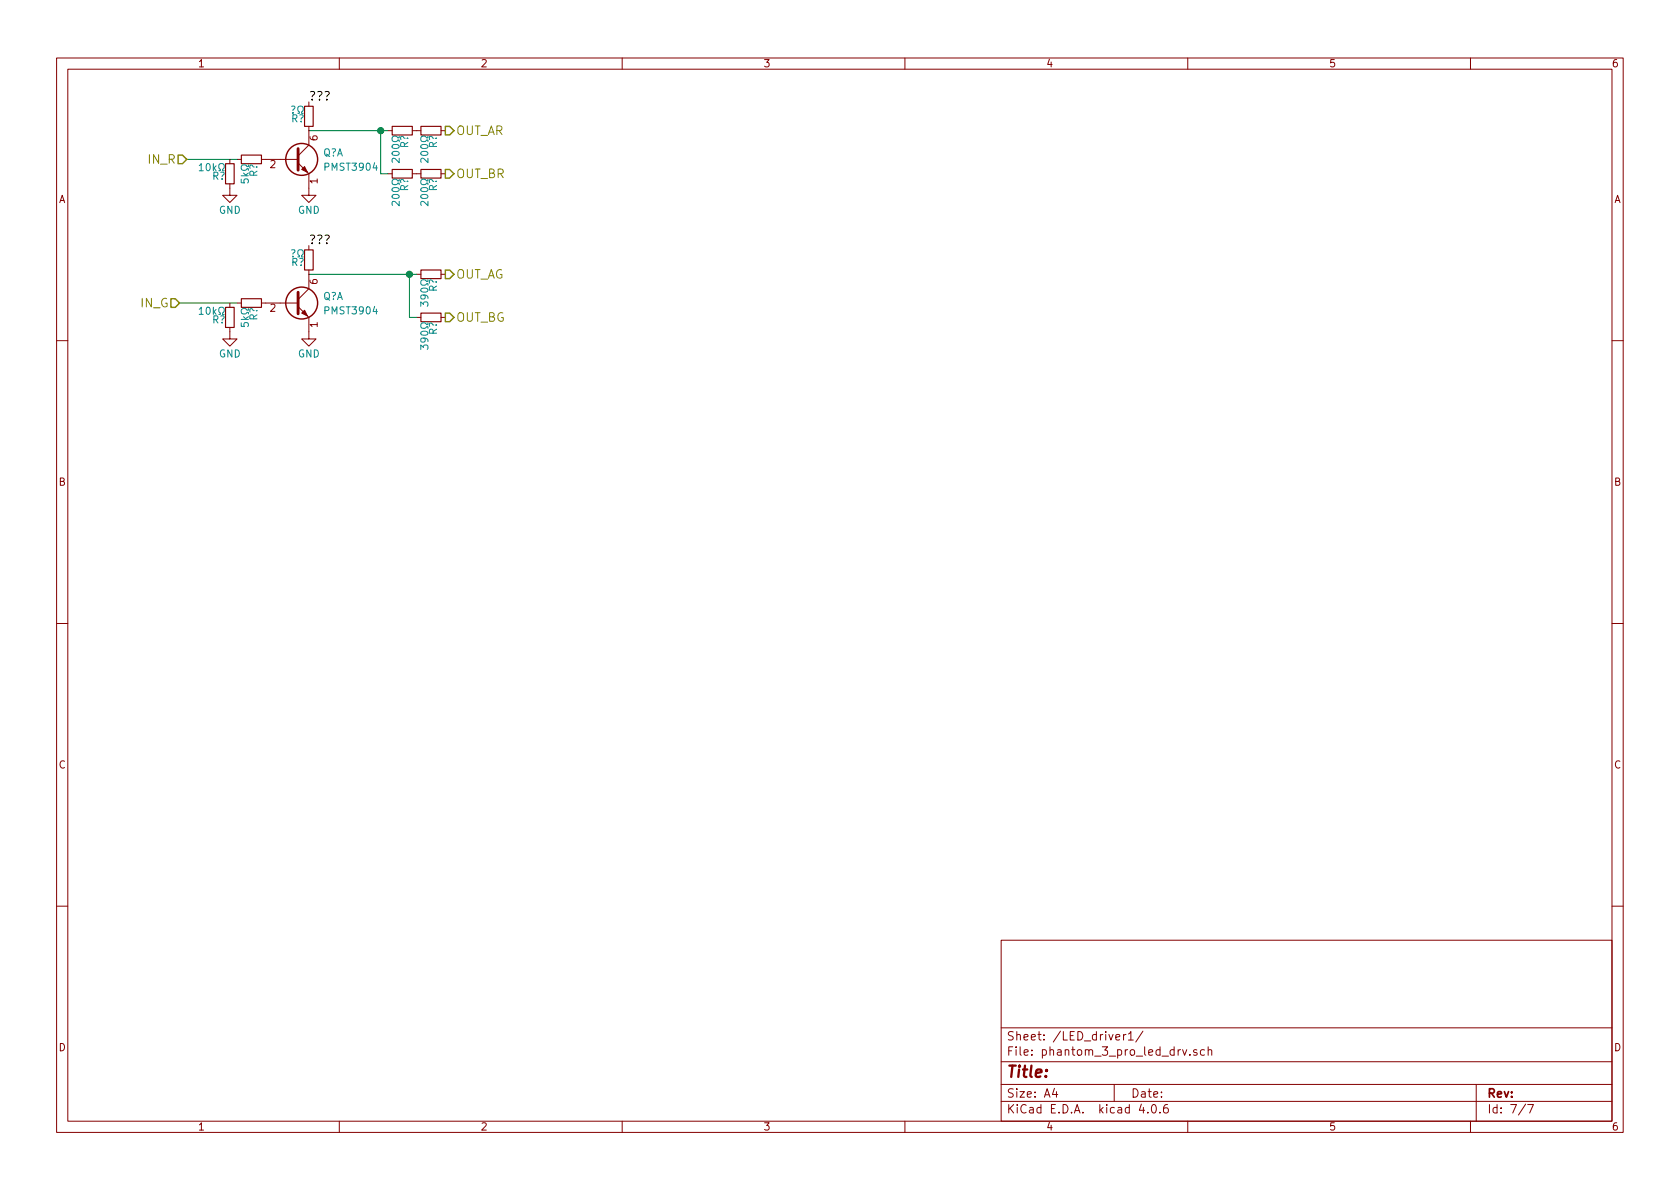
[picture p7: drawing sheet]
<svg xmlns="http://www.w3.org/2000/svg" width="297mm" height="210mm" viewBox="0 0 297 210" stroke-linecap="round" stroke-linejoin="round" font-family="sans-serif">
<g fill="none" stroke="#840000" stroke-width=".18">
<path d="M10 10.3h277v189.9h-277zM12 12.2h273v186.1h-273zM54.6 18v.8M60 10.3v1.9M110 10.3v1.9M160 10.3v1.9M210 10.3v1.9M260 10.3v1.9M40.6 32.5v2h-1.2l1.2 1.3 1.3-1.3h-1.3M40.6 28.2v.8M41.9 28.2h.8M46.2 28.2h6.5"/>
<path d="M52.7 28.8l1.9 1.9v3.8h-1.3l1.3 1.3 1.3-1.3h-1.3M54.6 22.3v3.3l-1.9 2M68.6 23.1h.7M68.6 30.7h.7M72.9 23.1h1.5M72.9 30.7h1.5M78 23.1h.7M78 30.7h.7M40.6 57.9v2h-1.2l1.2 1.3 1.3-1.3h-1.3M40.6 53.6v.8M41.9 53.6h.8M46.2 53.6h6.5"/>
<path d="M52.7 54.2l1.9 1.9v3.8h-1.3l1.3 1.3 1.3-1.3h-1.3M54.6 43.4v.8M54.6 47.7v3.3l-1.9 2M73.7 48.5h.7M73.7 56.1h.7M78 48.5h.7M78 56.1h.7M10 60.2h2M285 60.2h2M10 110.3h2M285 110.3h2M10 160.2h2"/>
<path d="M177 166.3h108v32h-108zM285 160.2h2M60 198.3v1.9M110 198.3v1.9M160 198.3v1.9M177 194.8h108M177 191.8h108M177 187.8h108M177 181.8h108M186.4 192.5l-.3 1h.9M186.8 193v1M197 191.8v3"/>
<path d="M198.7 182.9v1M199.1 182.9l-.4 .3M199.5 182.8l.4-.4v1.5M199.5 183.9h.9M201.8 195.2l-.4 1.1h1M202.1 182.3l-1.3 2M202.9 196.7v.1M203.8 195.4l.1-.1a.81 .81 0 0 1 .6 .6 .81 .81 0 0 1-.3 .8l-.1 .1a.8 .8 0 0 1-.6-.6 .8 .8 0 0 1 .3-.8zM205.1 196.7v.1M206.4 195.3a.59 .59 0 0 0-.7 .7l.1 .7 .2 .1 .5-.1 .1-.5-.2-.2-.4-.1-.3 .3M209.1 185.6l.3 1 .4-1M210 198.3v1.9"/>
<path d="M210.4 186.5v.1M211.6 185.7a.37 .37 0 0 0-.6 .1l.1 .2 .5 .2 .1 .1-.2 .3-.5-.1M213 185.7l-.5-.1-.3 .3 .1 .6 .2 .1 .5-.1M213.6 185.7l.2-.1 .4 .1v.9M213.6 185.1v1.5M260 198.3v1.9M261 191.8v6.5M269.7 195.2l-1.2 2M270.1 195.3h1l-.6 1.5"/>
</g>
<path d="M53.8 18.8h1.6v3.5h-1.6zM39.9 29h1.5v3.5h-1.5zM42.7 27.4h3.5v1.6h-3.5zM69.3 22.3h3.6v1.6h-3.6zM69.3 30h3.6v1.5h-3.6zM74.4 22.3h3.6v1.6h-3.6zM74.4 30h3.6v1.5h-3.6zM39.9 54.4h1.5v3.5h-1.5zM42.7 52.8h3.5v1.6h-3.5zM53.8 44.2h1.6v3.5h-1.6zM74.4 47.7h3.6v1.6h-3.6zM74.4 55.4h3.6v1.5h-3.6z" fill="none" stroke="#840000" stroke-width=".2"/>
<g fill="none" stroke="#008484" stroke-width=".18">
<path d="M35.2 29.3l.4-.4v1.3M35.2 30.2h.7M38.7 30.2h.3v-.3a.54 .54 0 0 1-.3-.7 .54 .54 0 0 1 .7-.2 .57 .57 0 0 1-.1 .9v.3h.3M42.6 31.7v.6l.6 .1-.1-.2 .1-.5h.6l.1 .2-.1 .5M43.9 29.2v.3h-.2a.54 .54 0 0 0-.9-.3 .54 .54 0 0 0 0 .9h.5l.4-.3h.2v.3M52.7 20h.2v-.2a.54 .54 0 0 1-.2-.7 .54 .54 0 0 1 .7-.3 .57 .57 0 0 1-.1 1v.2h.3M70.6 28v.8l-.9-.8h-.3l-.1 .2 .1 .5M70.6 24.1v.3h-.3a.54 .54 0 0 0-.8-.3 .54 .54 0 0 0 0 .9h.5l.3-.2h.3v.2M70.6 35.6v.8l-.9-.8-.3 .1-.1 .1 .1 .5M70.6 31.7v.3h-.3a.54 .54 0 0 0-.8-.2 .54 .54 0 0 0 0 .8l.5 .1 .3-.3h.3v.3M75.7 28v.8l-.9-.8h-.3l-.1 .2 .1 .5M75.7 24.1v.3h-.3a.54 .54 0 0 0-.8-.3 .54 .54 0 0 0 0 .9h.5l.3-.2h.3v.2"/>
<path d="M75.7 35.6v.8l-.9-.8-.3 .1-.1 .1 .1 .5M75.7 31.7v.3h-.3a.54 .54 0 0 0-.8-.2 .54 .54 0 0 0 0 .8l.5 .1 .3-.3h.3v.3M35.2 54.7l.4-.4v1.3M35.2 55.6h.7M38.7 55.6h.3v-.3a.54 .54 0 0 1-.3-.7 .54 .54 0 0 1 .7-.2 .57 .57 0 0 1-.1 .9v.3h.3M42.6 57.1v.6l.6 .1-.1-.2 .1-.5h.6l.1 .2-.1 .5M43.9 54.6v.3h-.2a.54 .54 0 0 0-.9-.3 .54 .54 0 0 0 0 .9h.5l.4-.3h.2v.3M52.7 45.4h.2v-.2a.54 .54 0 0 1-.2-.7 .54 .54 0 0 1 .7-.3 .57 .57 0 0 1-.1 1v.2h.3M74.4 54.2v-.8l.5 .4 .1-.4h.5l.2 .2-.2 .6M75.7 49.5v.3h-.3a.54 .54 0 0 0-.8-.3 .54 .54 0 0 0 0 .9h.5l.3-.2h.3v.2M75.7 57.1v.3h-.3a.54 .54 0 0 0-.8-.2 .54 .54 0 0 0 0 .8l.5 .1 .3-.3h.3v.3M74.4 61.8v-.8l.5 .4 .1-.3h.5l.2 .1-.2 .6"/>
</g>
<g fill="none" stroke="#840000" stroke-width=".25">
<circle cx="53.3" cy="28.2" r="2.82"/>
<circle cx="53.3" cy="53.6" r="2.82"/>
</g>
<path d="M52.7 26.3v3.8M52.7 51.7v3.8" fill="none" stroke="#840000" stroke-width=".51"/>
<g fill="#840000" stroke="#840000" stroke-width=".18">
<path d="M53.8 29.5l.6 1-1.1-.5z"/>
<path d="M53.3 55.4l.5-.5 .6 1z"/>
</g>
<path d="M33 28.2h8.9M54.6 23.1h14M67.3 23.1v7.6h1.3M31.7 53.6h10.2M54.6 48.5h19.1M72.4 48.5v7.6h1.3" fill="none" stroke="#008400" stroke-width=".18"/>
<g fill="#008400" stroke="#008400" stroke-width=".25">
<circle cx="67.3" cy="23.1" r=".51"/>
<circle cx="72.4" cy="48.5" r=".51"/>
</g>
<path d="M31.5 27.4h.8l.7 .8-.7 .8h-.8zM78.7 22.3h.8l.8 .8-.8 .8h-.8zM78.7 30h.8l.8 .7-.8 .8h-.8zM30.2 52.8h.8l.7 .8-.7 .8h-.8zM78.7 47.7h.8l.8 .8-.8 .8h-.8zM78.7 55.4h.8l.8 .7-.8 .8h-.8z" fill="none" stroke="#848400" stroke-width=".25"/>
<text font-size="2.8" fill="#840000" x="178" y="190.5">Title:</text>
<g font-size="2.1">
<text x="54.6" y="17.8">???</text>
<text x="54.6" y="43.2">???</text>
</g>
<g font-size="2.1" fill="#848400">
<text x="80.7" y="23.9">OUT_AR</text>
<text x="26.3" y="29">IN_R</text>
<text x="80.7" y="31.5">OUT_BR</text>
<text x="80.7" y="49.3">OUT_AG</text>
<text x="24.9" y="54.4">IN_G</text>
<text x="80.7" y="56.9">OUT_BG</text>
</g>
<g font-size="2.1" fill="#840000">
<text x="178" y="184">Sheet: /LED_driver1/</text>
<text x="178" y="186.7">File: phantom_3_pro_led_drv.sch</text>
<text x="178" y="196.9">KiCad E.D.A. kicad 4.0.6</text>
<text x="178" y="194.1">Size: A4</text>
<text x="200" y="194.1">Date:</text>
<text x="263" y="194.1">Rev:</text>
<text x="263" y="196.9">Id: 7/7</text>
</g>
<g font-size="1.8" fill="#840000">
<text x="35" y="11.9">1</text>
<text x="85" y="11.9">2</text>
<text x="135" y="11.9">3</text>
<text x="185" y="11.9">4</text>
<text x="235" y="11.9">5</text>
<text x="285" y="11.9">6</text>
<text x="47.8" y="29.7">2</text>
<text x="56.1" y="24.9" transform="rotate(-90 56.1 24.9)">6</text>
<text x="10.4" y="35.9">A</text>
<text x="56.1" y="32.5" transform="rotate(-90 56.1 32.5)">1</text>
<text x="285.4" y="35.9">A</text>
<text x="56.1" y="50.3" transform="rotate(-90 56.1 50.3)">6</text>
<text x="47.8" y="55.1">2</text>
<text x="56.1" y="57.9" transform="rotate(-90 56.1 57.9)">1</text>
<text x="10.4" y="85.9">B</text>
<text x="285.4" y="85.9">B</text>
<text x="10.4" y="135.9">C</text>
<text x="285.4" y="135.9">C</text>
<text x="10.4" y="185.9">D</text>
<text x="285.4" y="185.9">D</text>
<text x="35" y="199.9">1</text>
<text x="85" y="199.9">2</text>
<text x="135" y="199.9">3</text>
<text x="185" y="199.9">4</text>
<text x="235" y="199.9">5</text>
<text x="285" y="199.9">6</text>
</g>
<g font-size="1.8" fill="#008484">
<text x="51.5" y="21.6">R?</text>
<text x="52" y="20.1">?</text>
<text x="57" y="27.6">Q?A</text>
<text x="70.6" y="27.9" transform="rotate(-90 70.6 27.9)">200</text>
<text x="72.2" y="26.2" transform="rotate(-90 72.2 26.2)">R?</text>
<text x="75.7" y="27.9" transform="rotate(-90 75.7 27.9)">200</text>
<text x="77.2" y="26.2" transform="rotate(-90 77.2 26.2)">R?</text>
<text x="35.9" y="30.2">10k</text>
<text x="37.5" y="31.8">R?</text>
<text x="44" y="31.7" transform="rotate(-90 44 31.7)">5k</text>
<text x="45.5" y="31.3" transform="rotate(-90 45.5 31.3)">R?</text>
<text x="57.6" y="30.2">PMST3904</text>
<text x="70.6" y="35.5" transform="rotate(-90 70.6 35.5)">200</text>
<text x="72.2" y="33.8" transform="rotate(-90 72.2 33.8)">R?</text>
<text x="75.7" y="35.5" transform="rotate(-90 75.7 35.5)">200</text>
<text x="77.2" y="33.8" transform="rotate(-90 77.2 33.8)">R?</text>
<text x="38.7" y="37.8">GND</text>
<text x="52.7" y="37.8">GND</text>
<text x="51.5" y="47">R?</text>
<text x="52" y="45.5">?</text>
<text x="57" y="53">Q?A</text>
<text x="75.7" y="53.3" transform="rotate(-90 75.7 53.3)">390</text>
<text x="77.2" y="51.6" transform="rotate(-90 77.2 51.6)">R?</text>
<text x="35.9" y="55.6">10k</text>
<text x="37.5" y="57.2">R?</text>
<text x="44" y="57.1" transform="rotate(-90 44 57.1)">5k</text>
<text x="45.5" y="56.7" transform="rotate(-90 45.5 56.7)">R?</text>
<text x="57.6" y="55.6">PMST3904</text>
<text x="77.2" y="59.2" transform="rotate(-90 77.2 59.2)">R?</text>
<text x="38.7" y="63.2">GND</text>
<text x="52.7" y="63.2">GND</text>
<text x="75.7" y="60.9" transform="rotate(-90 75.7 60.9)">390</text>
</g>
</svg>
